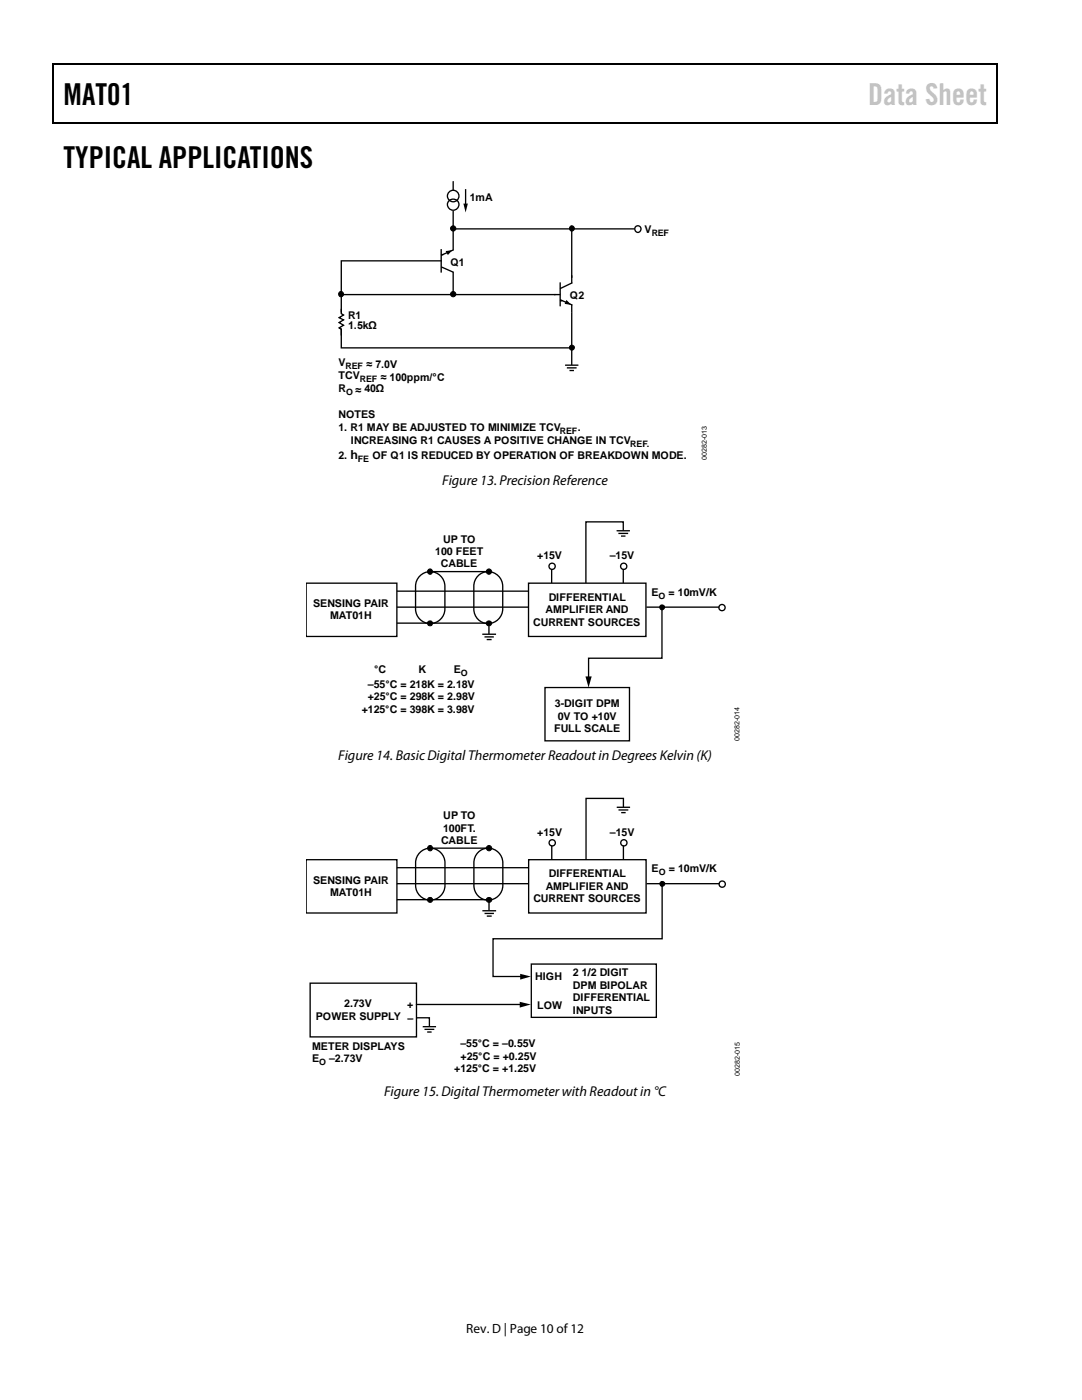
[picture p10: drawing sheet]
<svg xmlns="http://www.w3.org/2000/svg" width="216mm" height="279mm" viewBox="0 0 216 279" stroke-linecap="round" stroke-linejoin="round" font-family="sans-serif">
<path d="M10.5 12.7h.3v1h-.3zM10.5 12.7h.3v.3h-.3zM133.3 12.7h.3v.3h-.3zM198.8 12.7h.2v1h-.2zM198.8 12.7h.2v.3h-.2zM10.5 24.4h.3v.2h-.3zM133.1 24.4h.2v.2h-.2zM198.8 24.4h.2v.2h-.2z" fill="#000"/>
<path d="M10.7 13.7v10.7M10.8 12.8h122.5M133.6 12.8h65.2M198.9 13.7v10.7M10.8 24.5h188" fill="none" stroke="#000" stroke-width=".25"/>
<g fill="none" stroke="#000" stroke-width=".27">
<path d="M90.4 36.3v1.7M68.2 58.8h43.5M88 52.1h-19.9v17.3h46.2M88 49.8v4.5M88.1 50.8h.1M88.1 53.3l2.2 1M90.3 49.9l-2.2 1M90.4 54.4v4.4M90.4 42.2v7.6M111.8 56.5v4.5M111.9 59.9l2.2 .9M114.1 56.5l-2.2 1.1"/>
<path d="M114.1 45.8v10.6M111.9 60h.1M112.8 72.9h2.6M113.1 73.4h2M113.6 73.9h.9M114.1 60.9v1.3M114.1 62.4v6.5M114.1 69.7v3"/>
<circle cx="90.4" cy="39.1" r="1.15"/>
<circle cx="90.4" cy="40.8" r="1.13"/>
</g>
<path d="M88.9 50.1l1.4-.2-.9 1zM113 59.9l1 .9-1.3-.1z" fill="#000"/>
<circle cx="127.3" cy="45.7" r=".64" fill="#fff"/>
<g fill="none" stroke="#000" stroke-width=".27">
<path d="M90.4 45.7h36.1"/>
<circle cx="127.3" cy="45.7" r=".64"/>
</g>
<g fill="#000">
<circle cx="68" cy="58.7" r=".52"/>
<circle cx="90.4" cy="45.6" r=".52"/>
<circle cx="90.4" cy="58.7" r=".52"/>
<circle cx="114.1" cy="45.6" r=".52"/>
<circle cx="114.1" cy="69.4" r=".5"/>
</g>
<g fill="none" stroke="#000" stroke-width=".2">
<circle cx="68" cy="58.7" r=".52"/>
<circle cx="90.4" cy="45.6" r=".52"/>
<circle cx="90.4" cy="58.7" r=".52"/>
<circle cx="114.1" cy="45.6" r=".52"/>
<circle cx="114.1" cy="69.4" r=".5"/>
</g>
<path d="M67.8 62.3l.5 .2v3.1l-.5-.2z" fill="#fff"/>
<path d="M92.9 37.9v3.1M68.1 61.6v1l.4 .3-.8 .5 .8 .4-.8 .6 .8 .5-.8 .5 .4 .3v1.2M123 105.9h2.7M123.4 106.5h1.9M123.9 107h.9M124.4 105.7v-1.5h-7.5v12M96.2 126.6h2.8M96.7 127.1h1.8M97.1 127.6h1M97.6 124.8v1.6" fill="none" stroke="#000" stroke-width=".27"/>
<g fill="#000">
<path d="M92.5 40.6h.9l-.5 1.8z"/>
<circle cx="85.8" cy="114.1" r=".51"/>
<circle cx="97.6" cy="114.1" r=".52"/>
<circle cx="85.8" cy="124.4" r=".5"/>
<circle cx="97.6" cy="124.4" r=".51"/>
<circle cx="132.1" cy="121.2" r=".5"/>
</g>
<g fill="none" stroke="#000" stroke-width=".2">
<circle cx="85.8" cy="114.1" r=".51"/>
<circle cx="97.6" cy="114.1" r=".52"/>
<circle cx="85.8" cy="124.4" r=".5"/>
<circle cx="97.6" cy="124.4" r=".51"/>
<circle cx="132.1" cy="121.2" r=".5"/>
</g>
<circle cx="144.1" cy="121.3" r=".62" fill="#fff"/>
<g fill="none" stroke="#000" stroke-width=".27">
<path d="M61.1 116.4h18.1v10.6h-18.1zM105.5 116.4h23.4v10.6h-23.4zM108.7 137.2h16.9v10.6h-16.9zM129 121.2h14.5"/>
<circle cx="144.1" cy="121.3" r=".62"/>
</g>
<circle cx="110.2" cy="113" r=".62" fill="#fff"/>
<g fill="none" stroke="#000" stroke-width=".27">
<path d="M110.1 113.5v2.9"/>
<circle cx="110.2" cy="113" r=".62"/>
</g>
<circle cx="124.5" cy="113" r=".62" fill="#fff"/>
<g fill="none" stroke="#000" stroke-width=".27">
<path d="M79.2 118h26.3M83.6 115.2a2.92 2.92 0 0 1 3.2-1 2.92 2.92 0 0 1 2 2.8v4.5a2.93 2.93 0 0 1-3 2.9 2.93 2.93 0 0 1-2.9-2.9v-4.5l.1-.7zM85.8 114.1h11.6M95.6 114.7a2.91 2.91 0 0 1 3.1-.3 2.91 2.91 0 0 1 1.6 2.6v4.5a2.88 2.88 0 0 1-2.9 2.9 2.88 2.88 0 0 1-2.9-2.9v-4.5a2.96 2.96 0 0 1 1.1-2.3zM124.4 113.5v2.9M79.2 121.2h26.3M79.2 124.4h18.2M132.1 121.5v9.9h-14.7v4M123.1 161.1h2.6M123.4 161.6h2M124 162.2h.8M124.4 160.9v-1.6h-7.5v12.1"/>
<path d="M83.2 203.1h2.5v1.6M84.3 204.9h2.7M84.7 205.4h2M85.2 206h.9"/>
<circle cx="124.5" cy="113" r=".62"/>
</g>
<g fill="#000">
<path d="M116.8 135h1.3l-.7 2.2z"/>
<circle cx="85.8" cy="169.3" r=".51"/>
<circle cx="85.8" cy="179.6" r=".5"/>
<circle cx="97.6" cy="169.3" r=".52"/>
<circle cx="97.6" cy="179.6" r=".51"/>
<circle cx="132.2" cy="176.4" r=".5"/>
</g>
<g fill="none" stroke="#000" stroke-width=".2">
<circle cx="85.8" cy="169.3" r=".51"/>
<circle cx="85.8" cy="179.6" r=".5"/>
<circle cx="97.6" cy="169.3" r=".52"/>
<circle cx="97.6" cy="179.6" r=".51"/>
<circle cx="132.2" cy="176.4" r=".5"/>
</g>
<circle cx="144.1" cy="176.4" r=".62" fill="#fff"/>
<g fill="none" stroke="#000" stroke-width=".27">
<path d="M61.1 171.6h18.1v10.6h-18.1zM105.5 171.6h23.4v10.6h-23.4zM129 176.4h14.6M61.9 196.2h21.2v10.7h-21.2zM106 192.4h25v10.6h-25z"/>
<circle cx="144.1" cy="176.4" r=".62"/>
</g>
<circle cx="110.2" cy="168.2" r=".62" fill="#fff"/>
<g fill="none" stroke="#000" stroke-width=".27">
<path d="M110.1 168.7v2.9"/>
<circle cx="110.2" cy="168.2" r=".62"/>
</g>
<circle cx="124.5" cy="168.2" r=".62" fill="#fff"/>
<g fill="none" stroke="#000" stroke-width=".27">
<path d="M79.2 176.4h26.3M79.2 173.2h26.3M79.2 179.5h18.2M83.6 170.4a2.92 2.92 0 0 1 3.2-1 2.92 2.92 0 0 1 2 2.8v4.5a2.93 2.93 0 0 1-2.9 2.9 2.93 2.93 0 0 1-3-2.9v-4.5l.1-.7zM85.9 169.3h11.5M95.6 169.9a2.91 2.91 0 0 1 3.1-.3 2.91 2.91 0 0 1 1.6 2.6v4.5a2.89 2.89 0 0 1-2.9 2.9 2.89 2.89 0 0 1-2.8-2.9v-4.5a2.96 2.96 0 0 1 1-2.3zM97.6 180v1.6M124.4 168.7v2.9M132.1 176.7v10.6h-33.7v7.6h5.8M96.2 181.8h2.8M96.7 182.3h1.9M97.1 182.8h1"/>
<path d="M83.1 200.5h21.1"/>
<circle cx="124.5" cy="168.2" r=".62"/>
</g>
<path d="M103.8 194.4l2.1 .5-2.1 .6zM103.7 199.9l2.2 .6-2.2 .6z" fill="#000"/>
<g font-size="6">
<text x="12.7" y="20.9">MAT01</text>
<text x="12.7" y="33.6">TYPICAL APPLICATIONS</text>
</g>
<text font-size="6" fill="#c1c1c1" x="173.2" y="20.9">Data Sheet</text>
<g font-size="2.8">
<text x="88.2" y="96.7">Figure 13. Precision Reference</text>
<text x="67.5" y="151.8">Figure 14. Basic Digital Thermometer Readout in Degrees Kelvin (K)</text>
<text x="76.6" y="218.7">Figure 15. Digital Thermometer with Readout in °C</text>
</g>
<text font-size="2.7" x="93" y="266">Rev. D | Page 10 of12</text>
<text font-size="2.5" x="69.9" y="91.6">h</text>
<g font-size="2.1">
<text x="93.7" y="40">1mA</text>
<text x="128.6" y="46.5">V</text>
<text x="89.9" y="53">Q1</text>
<text x="113.7" y="59.7">Q2</text>
<text x="69.5" y="63.6">R1</text>
<text x="69.5" y="65.7">1.5kΩ</text>
<text x="67.5" y="75.7">TCV</text>
<text x="67.5" y="73.1">V</text>
<text x="73.1" y="73.5">≈ 7.0V</text>
<text x="76" y="76">≈ 100ppm/°C</text>
<text x="67.5" y="78.2">R</text>
<text x="67.5" y="83.5">NOTES</text>
<text x="70.9" y="78.6">≈ 40Ω</text>
<text x="67.5" y="86">1. R1 MAY BE ADJUSTED TO MINIMIZE TCV</text>
<text x="70" y="88.6">INCREASING R1 CAUSES A POSITIVE CHANGE IN TCV</text>
<text x="115.3" y="86">.</text>
<text x="67.5" y="91.6">2.</text>
<text x="74.3" y="91.6">OF Q1 IS REDUCED BY OPERATION OF BREAKDOWN MODE.</text>
<text x="86.9" y="110.8">100 FEET</text>
<text x="88" y="113.2">CABLE</text>
<text x="88.4" y="108.3">UP TO</text>
<text x="107.2" y="111.7">+15V</text>
<text x="121.7" y="111.7">–15V</text>
<text x="109.5" y="119.9">DIFFERENTIAL</text>
<text x="130" y="118.9">E</text>
<text x="133.4" y="118.9">= 10mV/K</text>
<text x="62.5" y="121.1">SENSING PAIR</text>
<text x="65.9" y="123.6">MAT01H</text>
<text x="106.4" y="124.9">CURRENT SOURCES</text>
<text x="108.9" y="122.4">AMPLIFIER AND</text>
<text x="73.4" y="137.2">–55°C = 218K = 2.18V</text>
<text x="74.6" y="134.3">°C</text>
<text x="83.5" y="134.3">K</text>
<text x="90.5" y="134.3">E</text>
<text x="72.2" y="142.3">+125°C = 398K = 3.98V</text>
<text x="73.4" y="139.8">+25°C = 298K = 2.98V</text>
<text x="110.7" y="141.1">3-DIGIT DPM</text>
<text x="111.3" y="143.6">0V TO +10V</text>
<text x="110.6" y="146.1">FULL SCALE</text>
<text x="88.4" y="166">100FT.</text>
<text x="88.5" y="163.5">UP TO</text>
<text x="107.2" y="166.9">+15V</text>
<text x="121.7" y="166.9">–15V</text>
<text x="88" y="168.4">CABLE</text>
<text x="62.5" y="176.3">SENSING PAIR</text>
<text x="65.9" y="178.8">MAT01H</text>
<text x="108.9" y="177.6">AMPLIFIER AND</text>
<text x="109.5" y="175.1">DIFFERENTIAL</text>
<text x="130" y="174.1">E</text>
<text x="133.5" y="174.1">= 10mV/K</text>
<text x="106.4" y="180">CURRENT SOURCES</text>
<text x="106.8" y="195.5">HIGH</text>
<text x="114.3" y="194.8">2 1/2 DIGIT</text>
<text x="114.3" y="197.3">DPM BIPOLAR</text>
<text x="63" y="203.5">POWER SUPPLY –</text>
<text x="68.7" y="201">2.73V</text>
<text x="81.3" y="201.2">+</text>
<text x="107.2" y="201.3">LOW</text>
<text x="114.3" y="199.8">DIFFERENTIAL</text>
<text x="114.3" y="202.3">INPUTS</text>
<text x="62.3" y="209.5">METER DISPLAYS</text>
<text x="91.9" y="208.9">–55°C = –0.55V</text>
<text x="62.3" y="212">E</text>
<text x="65.7" y="212">–2.73V</text>
<text x="90.6" y="214">+125°C = +1.25V</text>
<text x="91.9" y="211.5">+25°C = +0.25V</text>
</g>
<g font-size="1.8">
<text x="130" y="47.1">REF</text>
<text x="69" y="73.7">REF</text>
<text x="71.8" y="76.2">REF</text>
<text x="69.1" y="78.8">O</text>
<text x="111.7" y="86.6">REF</text>
<text x="125.7" y="89.1">REF.</text>
<text x="71.4" y="92.1">FE</text>
<text x="131.4" y="119.5">O</text>
<text x="92" y="134.9">O</text>
<text x="131.5" y="174.6">O</text>
<text x="63.7" y="212.5">O</text>
</g>
<g font-size="1.4">
<text x="141" y="91.9" transform="rotate(-90 141 91.9)">00282-013</text>
<text x="147.6" y="147.9" transform="rotate(-90 147.6 147.9)">00282-014</text>
<text x="147.6" y="214.8" transform="rotate(-90 147.6 214.8)">00282-015</text>
</g>
</svg>
